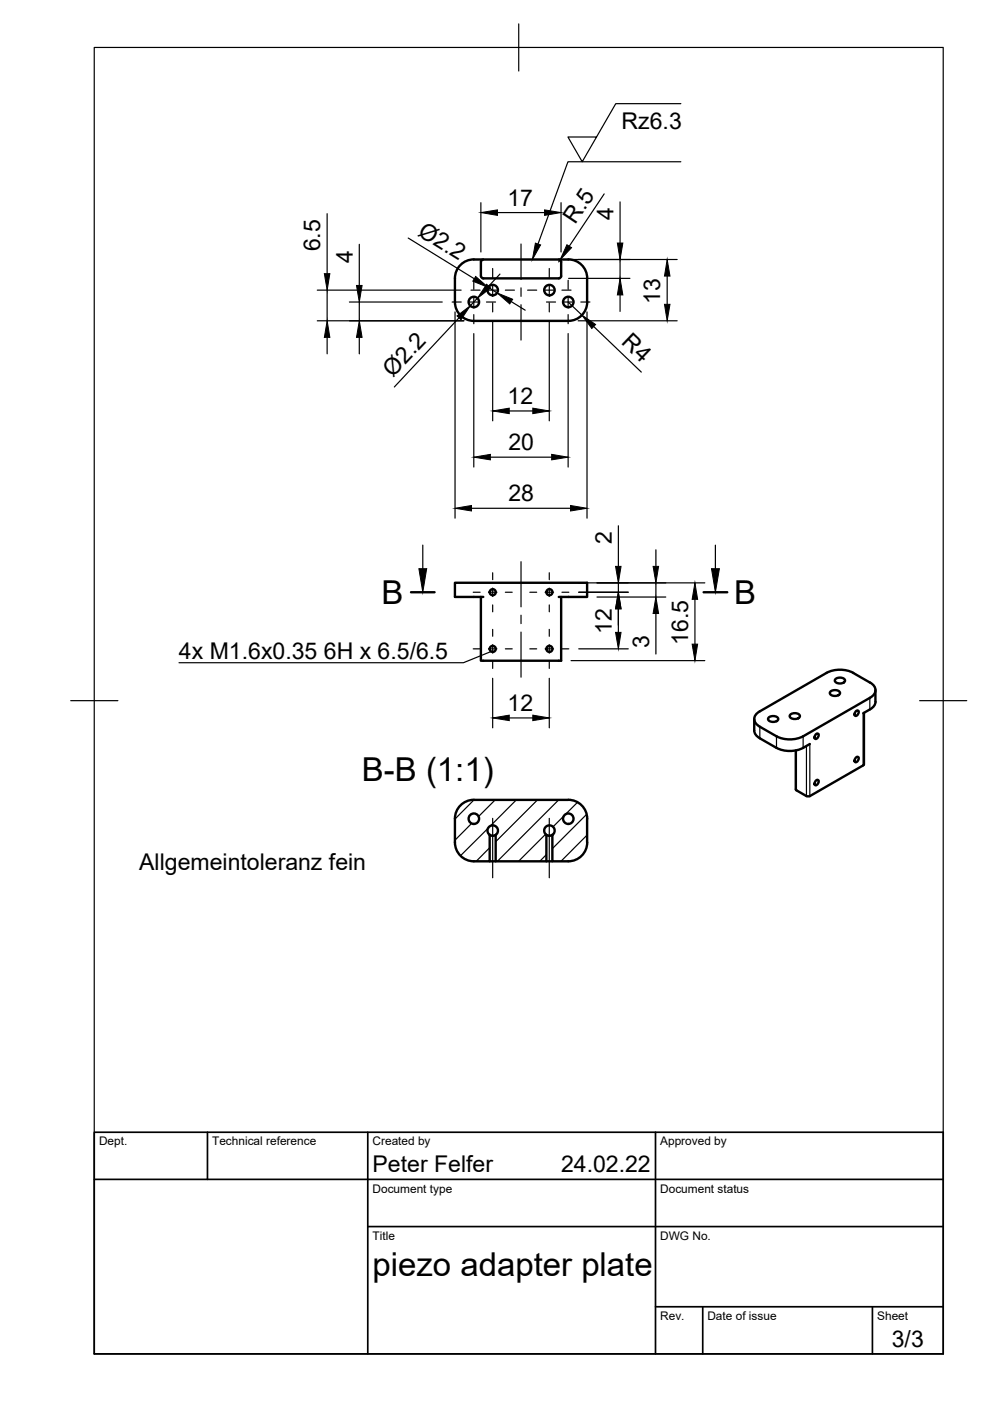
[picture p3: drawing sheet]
<svg xmlns="http://www.w3.org/2000/svg" width="210mm" height="297mm" viewBox="0 0 210 297" stroke-linecap="round" stroke-linejoin="round" font-family="sans-serif">
<!-- layer: Visible -->
<g fill="none" stroke="#000" stroke-width=".51">
<path d="M102 55.5v3l.2 .5h.3h16h.2l.3-.5v-3M102.5 55l-.5 .3v.2M118.5 55l.4 .3 .1 .2M124.5 59v5M124.5 59a4 4 0 0 0-4-4h-18a5.5 5.5 0 0 0-4.9 1.2 4 4 0 0 0-1.1 2.8v5a4 4 0 0 0 4 4h20a4 4 0 0 0 4-4M102 126.6v13.5h17v-13.5M102.5 126.6h-6v-3h28v3h-6M159.9 152.4v2.5a1.95 1.95 0 0 0 1.2 1.6l3.5 2.1a6.6 6.6 0 0 0 7.1-.9M162.9 152.2a1.36 1.36 0 0 1 2.1 .2 1.26 1.26 0 0 1-2.2 0zM167.5 151.6a1.36 1.36 0 0 1 2.1 .2 1.26 1.26 0 0 1-2.2 0zM168.7 159.1v8.3M172.9 155.8l.2-.2h.4a.71 .71 0 0 1-.1 .7 .71 .71 0 0 1-.7 .3z"/>
<path d="M176 146.7a1.36 1.36 0 0 1 2.1 .2 1.26 1.26 0 0 1-2.2 0zM177.1 144.1a1.36 1.36 0 0 1 2.1 .2 1.26 1.26 0 0 1-2.2 0zM181.4 150.9l.2-.2h.4a.71 .71 0 0 1-.1 .8 .71 .71 0 0 1-.7 .2zM183.2 151.2l-.1 11-11.4 6.6h-.7l-2.3-1.4M184.4 144.7l-3.5-2a6.3 6.3 0 0 0-5.7 0l-14.1 8.1a1.72 1.72 0 0 0-1.2 1.7 1.72 1.72 0 0 0 1.2 1.6l3.5 2a6.3 6.3 0 0 0 5.7 0l14.1-8.1M184.4 150.4l-1.4 .8M184.5 144.7a1.71 1.71 0 0 1 1.1 1.6 1.71 1.71 0 0 1-1.1 1.6M185.6 146.3v2.5a1.92 1.92 0 0 1-1.1 1.6M100.5 169.6h20M100.5 169.6a4 4 0 0 0-4 4v5M103.8 177v5.6h-3.3a4 4 0 0 1-4-4M103.8 177l.7 .2 .6-.2"/>
<path d="M103.8 177a1.11 1.11 0 0 1-.2-1.6 1.11 1.11 0 0 1 1.7 0 1.11 1.11 0 0 1-.2 1.6M105.1 177v5.6h10.7v-5.6M115.8 177l.7 .2 .6-.2v5.6h3.4a4 4 0 0 0 4-4M115.8 177a1.11 1.11 0 0 1-.1-1.6 1.11 1.11 0 0 1 1.6 0 1.11 1.11 0 0 1-.2 1.6M120.5 169.6a4 4 0 0 1 4 4M124.5 173.6v5M172.9 165.6l.2-.2h.4a.71 .71 0 0 1-.1 .8 .71 .71 0 0 1-.7 .2zM181.4 160.7l.2-.2h.4a.71 .71 0 0 1-.1 .8 .71 .71 0 0 1-.7 .2zM103.8 182.6h1.3M115.8 182.6h1.3"/>
<circle cx="100.5" cy="64" r="1.11"/>
<circle cx="104.5" cy="61.5" r="1.11"/>
<circle cx="116.5" cy="61.5" r="1.11"/>
<circle cx="120.5" cy="64" r="1.11"/>
<circle cx="104.5" cy="125.6" r=".65"/>
<circle cx="104.5" cy="137.6" r=".65"/>
<circle cx="116.5" cy="125.6" r=".65"/>
<circle cx="116.5" cy="137.6" r=".65"/>
<circle cx="100.5" cy="173.6" r="1.11"/>
<circle cx="120.5" cy="173.6" r="1.11"/>
</g>
<!-- layer: Visible Narrow -->
<path d="M161.1 154.1v2.4M164.6 156.1v2.5M168.9 159.1v8.5M170.3 156.1v2.5M171 158.2v10.6M171.7 157.7v11.1M183 151.2v11.1M184.4 148v2.4" fill="none" stroke="#000" stroke-width=".25"/>
<!-- layer: Border -->
<path d="M20 10.1h180v276.9h-180zM110 5.1v10M15 148.6h10M195 148.6h10" fill="none" stroke="#000" stroke-width=".25"/>
<!-- layer: TitleBlock -->
<path d="M20 240.1h180v46.9h-180zM20 250h180M44 240.1v9.9M78 240.1v46.9M139 240.1v46.9M78 260.1h122M139 277.1h61M149 277.1v9.9M185 277.1v9.9" fill="none" stroke="#000" stroke-width=".36"/>
<!-- layer: Smart Centers -->
<g fill="none" stroke="#000" stroke-width=".25">
<path d="M100.5 59.4v1.9M104.5 56.9v2M110.5 51.7v7.6M116.5 56.9v2M120.5 59.4v1.9M95.9 64h1.9M99.6 64h1.8M99.9 61.5h1.9M100.5 63.1v1.8M100.5 66.7v1.9M103.1 64h2M103.6 61.5h1.8"/>
<path d="M104.5 60.6v1.8M104.5 64.2v1.9M107.1 61.5h2M110.5 61v1.8M110.5 64.6v7.5M111.9 61.5h1.9M115.6 61.5h1.8M115.9 64h1.9M116.5 60.6v1.8M116.5 64.2v1.9M119.1 61.5h2M119.6 64h1.8"/>
<path d="M120.5 63.1v1.8M120.5 66.7v1.9M123.1 64h2M110.5 119.1v9.6M100.3 125.6h1.5M100.3 137.6h1.5M103.6 125.6h1.8M103.6 137.6h1.8M104.5 121.4v1.5M104.5 124.7v1.8M104.5 128.3v1.4M104.5 133.4v1.5"/>
<path d="M104.5 136.7v1.8M107.1 125.6h1.5M107.1 137.6h1.5M110.5 130.4v1.8M110.5 134v9.6M112.3 125.6h1.5M112.3 137.6h1.5M115.6 125.6h1.8M115.6 137.6h1.8M116.5 121.4v1.5M116.5 124.7v1.8M116.5 128.3v1.4"/>
<path d="M116.5 133.4v1.5M116.5 136.7v1.8M119.1 125.6h1.5M119.1 137.6h1.5M104.5 140.3v1.4M116.5 140.3v1.4M104.5 173.5v12.6M116.5 173.5v12.6"/>
</g>
<!-- layer: FD_Dimensions -->
<g fill="none" stroke="#000" stroke-width=".25">
<path d="M69.4 45.3v12.7M76.2 51.8v8.7M86.6 50.5l14 8.6M102 43v10.4M105.5 45.1h10M106 58.1l-2.4 2.6M118.7 55.1l-.2 .4M119 43v10.4M120.6 55h23M120.6 59h13M128.1 41.1l-7.4 11.1M131.5 42.8v8.7"/>
<path d="M131.5 55v4M141.5 58.5v6M67.3 68h31.1M67.3 61.5h30.5M69.4 61.5v6.5M69.4 71.5v3.5M74.1 64h19.7M76.2 64v4M76.2 71.5v3.5M96.5 66.1v43.8M97.3 67.4l-13.7 14.6M100.5 70.7v28.3"/>
<path d="M101.2 63.2l-1.5 1.6M103.5 60.9l1.9 1.2M104.5 68.2v21M108.4 63.9l3 1.9M116.5 68.2v21M120.5 70.7v28.3M120.5 64l2.9 2.8M122.6 68h21M124.5 66.1v43.8M125.9 69.2l10.1 9.7M131.5 62.5v3.5M104 96.9h13"/>
<path d="M108 87.1h5M100 107.8h21M131.1 111.5v8.6M139.1 116.6v3.5M122.6 123.6h26.8M122.7 125.6h10.5M122.7 137.6h10.5M126.6 126.6h14.6M131.1 123.6v2M131.1 129.1v5M139.1 123.6v3M139.1 130.1v8.6"/>
<path d="M147.3 127.1v9.5M104.5 143.8v10.5M108 152.2h5M116.5 143.8v10.5M121.1 140.1h28.3"/>
</g>
<g fill="#000" stroke="#000" stroke-width=".21">
<path d="M68.8 58h1.1l-.5 3.5zM100.9 58.6l2.6 2.3-3.3-1.3zM102 45.1l3.5-.6v1.2zM115.5 44.5l3.5 .6-3.5 .6zM120.2 51.9l1 .6-2.5 2.6zM130.9 51.5h1.2l-.6 3.5zM141.5 55l.5 3.5h-1.1zM69.4 68l.5 3.5h-1.1zM76.2 68l.6 3.5h-1.2zM75.6 60.5h1.2l-.6 3.5zM96.9 67l2.8-2.2-2 3zM103.2 60.3l.8 .8-2.8 2.1z"/>
<path d="M105.4 62.1l3.3 1.3-.6 1zM123.4 66.8l2.9 2-.8 .8zM131.5 59l.6 3.5h-1.2zM140.9 64.5h1.1l-.5 3.5zM100.5 96.9l3.5-.6v1.2zM104.5 87.1l3.5-.6v1.2zM113 86.5l3.5 .6-3.5 .6zM117 96.3l3.5 .6-3.5 .6zM96.5 107.8l3.5-.6v1.1zM121 107.2l3.5 .6-3.5 .5zM131.1 125.6l.6 3.5h-1.2zM130.5 134.1h1.2l-.6 3.5z"/>
<path d="M130.5 120.1h1.2l-.6 3.5zM138.5 120.1h1.1l-.5 3.5zM139.1 126.6l.5 3.5h-1.1zM147.3 123.6l.6 3.5h-1.2zM146.7 136.6h1.2l-.6 3.5zM104.5 152.2l3.5-.6v1.2zM113 151.6l3.5 .6-3.5 .6z"/>
</g>
<path d="M144.4 34.3h-24l-6.3 17.4M144.4 22h-13.8l-7.2 12.3-3-5.3h6.1" fill="none" stroke="#000" stroke-width=".25"/>
<path d="M113.5 51.5l1.1 .4-1.7 3.1z" fill="#000" stroke="#000" stroke-width=".21"/>
<!-- layer: Hole Notes -->
<path d="M104.2 138.1l-5.9 2.4h-60.3" fill="none" stroke="#000" stroke-width=".25"/>
<!-- layer: Hatching -->
<g fill="none" stroke="#000" stroke-width=".25">
<path d="M100 174.6l-3.5 3.5M100.5 169.6l-4 4M103.5 175.6l-5.9 5.8M103.8 179.7l-2.8 2.9M105 169.6l-3.5 3.5M109.5 169.6l-5.6 5.5M114 169.6l-8.9 8.9M115.7 176.9l-5.8 5.7M118.4 169.6l-12.9 13M119.5 173l-2.3 2.3M122.4 170.1l-2.5 2.6M124.4 172.7l-7.3 7.2"/>
<path d="M124.5 177.1l-5.6 5.5M115.8 181.2l-1.4 1.4"/>
</g>
<!-- layer: Section Lines -->
<path d="M87.1 125.6h5M149.2 125.6h5" fill="none" stroke="#000" stroke-width=".51"/>
<path d="M89.6 115.6v5M151.7 115.6v5" fill="none" stroke="#000" stroke-width=".25"/>
<path d="M88.8 120.6h1.7l-.9 5zM150.9 120.6h1.6l-.8 5z" fill="#000" stroke="#000" stroke-width=".21"/>
<g font-size="7">
<text x="80.9" y="128.1">B</text>
<text x="155.7" y="128.1">B</text>
<text x="76.8" y="165.5">B-B (1:1)</text>
<text x="79" y="270.6">piezo adapter plate</text>
</g>
<g font-size="4.9">
<text x="131.8" y="27.2">Rz6.3</text>
<text x="107.6" y="43.7">17</text>
<text x="122" y="47.6" transform="rotate(-56 122 47.6)">R.5</text>
<text x="130.1" y="46.7" transform="rotate(-90 130.1 46.7)">4</text>
<text x="67.9" y="53.3" transform="rotate(-90 67.9 53.3)">6.5</text>
<text x="88.4" y="49.8" transform="rotate(32 88.4 49.8)">Ø2.2</text>
<text x="74.8" y="55.7" transform="rotate(-90 74.8 55.7)">4</text>
<text x="140" y="64.4" transform="rotate(-90 140 64.4)">13</text>
<text x="131.6" y="72.8" transform="rotate(44 131.6 72.8)">R4</text>
<text x="83.3" y="80.1" transform="rotate(-47 83.3 80.1)">Ø2.2</text>
<text x="107.6" y="85.7">12</text>
<text x="107.8" y="95.5">20</text>
<text x="107.8" y="106.3">28</text>
<text x="129.7" y="115.3" transform="rotate(-90 129.7 115.3)">2</text>
<text x="129.7" y="134.4" transform="rotate(-90 129.7 134.4)">12</text>
<text x="137.6" y="137.5" transform="rotate(-90 137.6 137.5)">3</text>
<text x="145.9" y="136.7" transform="rotate(-90 145.9 136.7)">16.5</text>
<text x="38" y="139.8">4x M1.6x0.35</text>
<text x="68.7" y="139.8">6H x 6.5/6.5</text>
<text x="107.6" y="150.8">12</text>
<text x="29.5" y="184.4">Allgemeintoleranz fein</text>
<text x="79" y="248.5">Peter Felfer</text>
<text x="119" y="248.5">24.02.22</text>
<text x="189.1" y="285.7">3/3</text>
</g>
<g font-size="2.5">
<text x="21" y="242.9">Dept.</text>
<text x="45" y="242.9">Technical reference</text>
<text x="79" y="242.9">Created by</text>
<text x="140" y="242.9">Approved by</text>
<text x="79" y="252.8">Document type</text>
<text x="140" y="252.8">Document status</text>
<text x="79" y="262.9">Title</text>
<text x="140" y="262.9">DWG No.</text>
<text x="140" y="279.9">Rev.</text>
<text x="150" y="279.9">Date of issue</text>
<text x="186" y="279.9">Sheet</text>
</g>
</svg>
